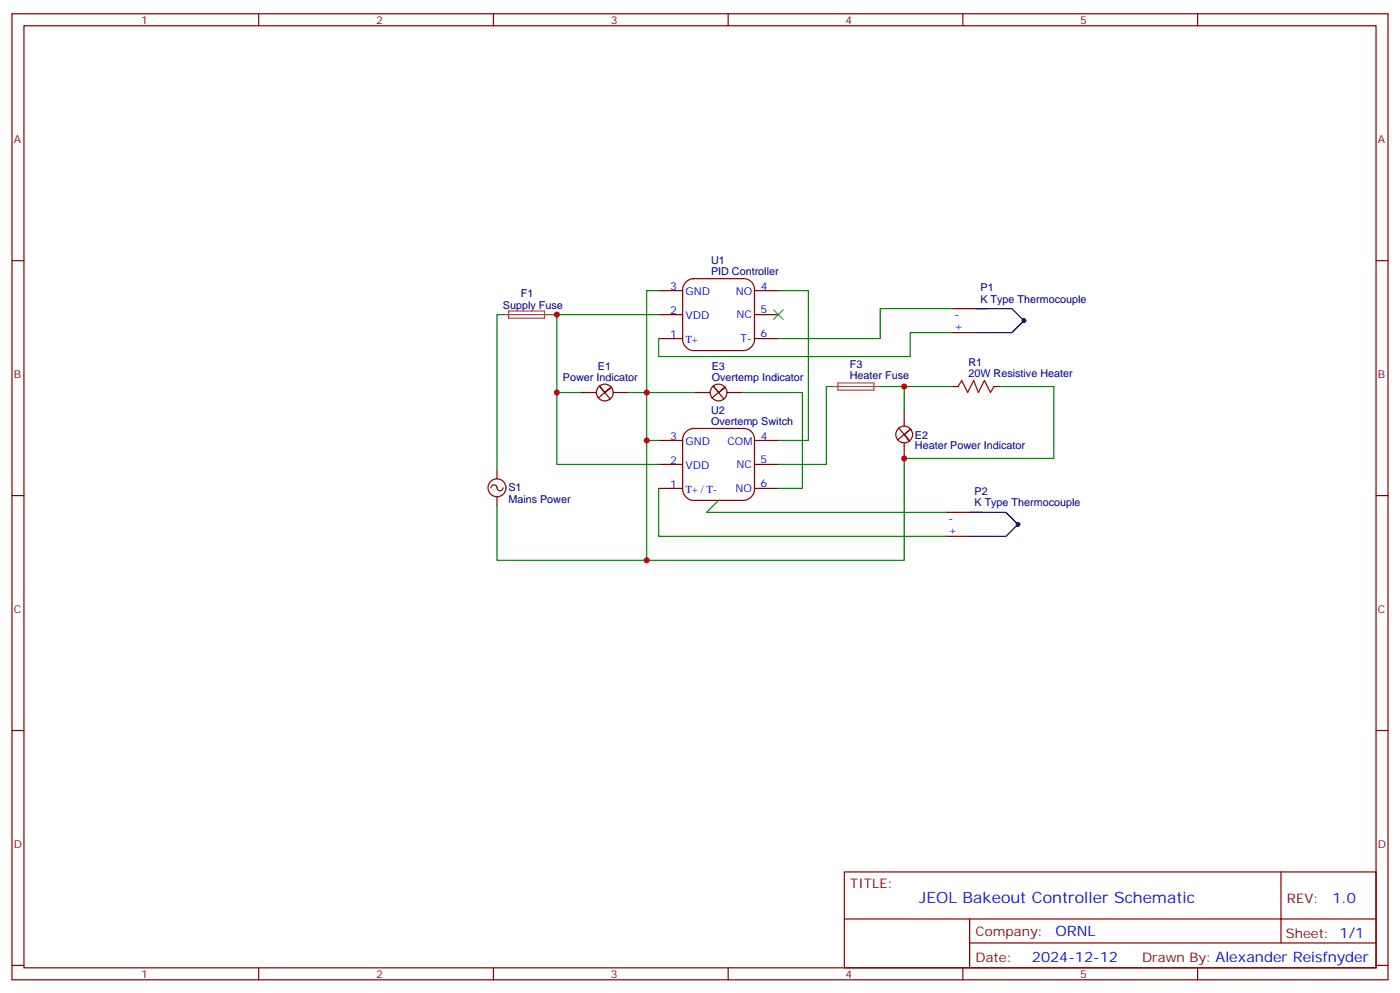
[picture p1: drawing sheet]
<svg xmlns="http://www.w3.org/2000/svg" width="412mm" height="292mm" viewBox="0 0 412 292" stroke-linecap="round" stroke-linejoin="round" font-family="sans-serif">
<g fill="none" stroke="#870000" stroke-width=".35">
<path d="M3.5 4.1h405.4v284.3h-405.4zM7.1 7.6h398.2v277.3h-398.2zM76.2 4.1v3.5M145.3 4.1v3.5M214.5 4.1v3.5M283.6 4.1v3.5M352.8 4.1v3.5M3.5 76.7h3.6M405.3 76.7h3.6M280.5 97.9h7M280.5 90.8h7M280.5 113.8h1.7"/>
<path d="M292.8 113.8h1.8M3.5 145.9h3.6M278.7 157.9h7.1M278.7 150.8h7.1M405.3 145.9h3.6M3.5 215h3.6M405.3 215h3.6M248.7 256.6h156.6v28.3h-156.6zM377.3 256.7v20.8M248.7 270.5h156.5M285.6 277.5h119.6M285.6 270.5v14.1"/>
<path d="M3.5 284.2h3.6M76.2 284.9v3.5M145.3 284.9v3.5M214.5 284.9v3.5M283.6 284.9v3.5M352.8 284.9v3.5M405.3 284.2h3.6"/>
</g>
<g fill="#000" stroke="#000" stroke-width=".35">
<circle cx="301.6" cy="94.4" r=".53"/>
<circle cx="299.9" cy="154.3" r=".53"/>
</g>
<path d="M291 90.8h-3.5h10.6l3.5 3.6-3.5 3.5h-10.6M289.3 150.8h-3.5h10.5l3.6 3.5-3.6 3.6h-10.5" fill="none" stroke="#000" stroke-width=".35"/>
<path d="M282.2 113.8l1.1-1.8 1.7 3.5 1.8-3.5 1.4 3.5 1.8-3.5 1.7 3.5 1.1-1.7" fill="none" stroke="#a10000" stroke-width=".35"/>
<path d="M148.2 92.6h10.4M149.8 91.5h10.6v2.2h-10.6zM158.8 92.6h3.5" fill="none" stroke="#a64a4a" stroke-width=".35"/>
<path d="M201.9 83.2a3.4 3.4 0 0 1 2.4-1.2h14.8a3.2 3.2 0 0 1 3.1 3.2v14.8a3.4 3.4 0 0 1-3.1 3.2h-14.8a3.4 3.4 0 0 1-3.2-3.2v-14.8l.1-.7z" fill="#fff" stroke="#870000" stroke-width=".35"/>
<path d="M194 99.7h7.1M194 92.6h7.1M194 85.5h7.1M222.2 99.7h7.1M222.2 92.6h7.1M222.2 85.5h7.1" fill="none" stroke="#870000" stroke-width=".35"/>
<path d="M201.9 127.3a3.4 3.4 0 0 1 2.4-1.2h14.8a3.2 3.2 0 0 1 3.1 3.2v14.8a3.4 3.4 0 0 1-3.1 3.2h-14.8a3.4 3.4 0 0 1-3.2-3.2v-14.8l.1-.7z" fill="#fff" stroke="#870000" stroke-width=".35"/>
<path d="M146.4 138.5v2.4M194 136.7h7.1M194 129.6h7.1M222.2 136.7h7.1M222.2 129.6h7.1M146.4 146.2v2.5M194 143.8h7.1M222.2 143.8h7.1" fill="none" stroke="#870000" stroke-width=".35"/>
<path d="M171.1 115.5h4.6M176.2 117.1l3.9-3.2-1.9 1.6-1.6-1.9 3.1 3.9M185.2 115.5h-4.6a2.47 2.47 0 0 0-3.6-2.2 2.47 2.47 0 0 0-.2 4.3 2.47 2.47 0 0 0 3.8-1.8M204.6 115.5h4.6M209.7 117.1l3.9-3.2-1.9 1.6-1.6-1.9 3.2 3.9M218.7 115.5h-4.6a2.47 2.47 0 0 0-3.6-2.2 2.47 2.47 0 0 0-.2 4.3 2.47 2.47 0 0 0 3.8-1.8M264.8 125.9l3.1 3.9-1.6-1.9 2-1.6-3.9 3.2M266.1 130.3a2.47 2.47 0 0 1-1.8-3.8 2.47 2.47 0 0 1 4.2 .2 2.47 2.47 0 0 1-2.2 3.7v4.5M266.3 120.8v4.6M144.6 143.6a.94 .94 0 0 1 1.2-.9 .94 .94 0 0 1 .7 1.2 .88 .88 0 0 0 1 .5 .88 .88 0 0 0 .7-.8M149 143.6a2.65 2.65 0 0 0-3.7-2.4 2.65 2.65 0 0 0-.6 4.4 2.65 2.65 0 0 0 4.3-1.3v-.6" fill="none" stroke="#850000" stroke-width=".35"/>
<g fill="none" stroke="#008700" stroke-width=".35">
<path d="M148.2 92.6h-1.8v45.9M162.3 92.6h31.7M164 92.6v22.9h7.1M194 85.5h-3.5v79.4h75.8v-30h44.1v-21.1h-15.8M229.3 85.5h8.8v44.1h-8.8M280.5 90.8h-21.2v8.9h-30M280.5 97.9h-12.4v7.1h-74.1v-5.3M164 115.5v21.2h30M185.2 115.5h19.4M218.7 115.5h17.7v28.3h-7.1M245.2 113.8h-1.8v22.9h-14.1M259.3 113.8h21.2"/>
<path d="M266.3 113.8v7M190.5 129.6h3.5M146.4 148.7v16.2h44.1M194 143.8v14.1h84.7M211.7 147.3l-3.6 3.5h70.6"/>
</g>
<path d="M245.2 113.8h10.5M246.8 112.7h10.6v2.1h-10.6zM255.8 113.8h3.5" fill="none" stroke="#a64a4a" stroke-width=".35"/>
<path d="M227.9 91.2l2.8 2.8M230.7 91.2l-2.8 2.8" fill="none" stroke="#3c3" stroke-width=".35"/>
<g fill="#c00">
<circle cx="266.3" cy="113.8" r=".88"/>
<circle cx="266.3" cy="134.9" r=".88"/>
<circle cx="164" cy="92.6" r=".88"/>
<circle cx="190.5" cy="129.6" r=".88"/>
<circle cx="190.5" cy="115.5" r=".88"/>
<circle cx="164" cy="115.5" r=".88"/>
<circle cx="190.5" cy="164.9" r=".88"/>
</g>
<text font-size="4.6" fill="#00f" x="270.8" y="265.7">JEOL Bakeout Controller Schematic</text>
<g font-size="4.2" fill="#00f">
<text x="392.5" y="265.9">1.0</text>
<text x="310.9" y="275.5">ORNL</text>
<text x="304" y="283.3">2024-12-12</text>
</g>
<g font-size="3.9" fill="#800">
<text x="250.5" y="261.2">TITLE:</text>
<text x="379.1" y="265.9">REV:</text>
<text x="287.4" y="275.4">Company:</text>
<text x="378.7" y="276">Sheet: 1/1</text>
<text x="287.4" y="283.1">Date:</text>
<text x="336.4" y="283.2">Drawn By: Alexander Reisfnyder</text>
</g>
<g font-size="3.2" fill="#800">
<text x="41.6" y="7.1">1</text>
<text x="110.8" y="7.1">2</text>
<text x="179.9" y="7.1">3</text>
<text x="249.1" y="7.1">4</text>
<text x="318.2" y="7.1">5</text>
<text x="4.1" y="42.2">A</text>
<text x="405.9" y="42.2">A</text>
<text x="4.1" y="111.3">B</text>
<text x="405.9" y="111.3">B</text>
<text x="4.1" y="180.4">C</text>
<text x="405.9" y="180.4">C</text>
<text x="4.1" y="249.6">D</text>
<text x="405.9" y="249.6">D</text>
<text x="41.6" y="287.9">1</text>
<text x="110.8" y="287.9">2</text>
<text x="179.9" y="287.9">3</text>
<text x="249.1" y="287.9">4</text>
<text x="318.2" y="287.9">5</text>
</g>
<g font-size="3.2" fill="#000080">
<text x="209.4" y="77.7">U1</text>
<text x="209.4" y="81">PID Controller</text>
<text x="153.5" y="87.3">F1</text>
<text x="288.8" y="89.1">K Type Thermocouple</text>
<text x="288.8" y="85.8">P1</text>
<text x="148.2" y="90.8">Supply Fuse</text>
<text x="285.3" y="107.7">R1</text>
<text x="165.8" y="112">Power Indicator</text>
<text x="176.1" y="108.9">E1</text>
<text x="209.7" y="112">Overtemp Indicator</text>
<text x="209.7" y="108.9">E3</text>
<text x="250.3" y="111.7">Heater Fuse</text>
<text x="250.3" y="108.4">F3</text>
<text x="285.3" y="110.9">20W Resistive Heater</text>
<text x="209.4" y="125.1">Overtemp Switch</text>
<text x="209.4" y="121.8">U2</text>
<text x="269.5" y="129.2">E2</text>
<text x="269.5" y="132.2">Heater Power Indicator</text>
<text x="149.8" y="147.9">Mains Power</text>
<text x="149.8" y="144.6">S1</text>
<text x="287.1" y="149">K Type Thermocouple</text>
<text x="287.1" y="145.8">P2</text>
</g>
<g font-size="3.2" fill="#00f">
<text x="197.4" y="85.4">3</text>
<text x="201.9" y="86.8">GND</text>
<text x="216.8" y="86.8">NO</text>
<text x="224.1" y="85.4">4</text>
<text x="197.4" y="92.4">2</text>
<text x="201.9" y="93.8">VDD</text>
<text x="217" y="93.7">NC</text>
<text x="224" y="92.3">5</text>
<text x="281.2" y="93.7">-</text>
<text x="197.4" y="99.5">1</text>
<text x="201.9" y="100.9">T+</text>
<text x="218.1" y="100.7">T-</text>
<text x="224" y="99.3">6</text>
<text x="281.2" y="97.2">+</text>
<text x="197.4" y="129.5">3</text>
<text x="201.9" y="130.9">GND</text>
<text x="214.3" y="130.9">COM</text>
<text x="224.1" y="129.5">4</text>
<text x="197.4" y="136.5">2</text>
<text x="201.9" y="137.9">VDD</text>
<text x="217" y="137.8">NC</text>
<text x="224" y="136.3">5</text>
<text x="197.4" y="143.6">1</text>
<text x="224" y="143.4">6</text>
<text x="201.9" y="145">T+ / T-</text>
<text x="216.7" y="144.8">NO</text>
<text x="279.4" y="153.6">-</text>
<text x="279.4" y="157.2">+</text>
</g>
</svg>
